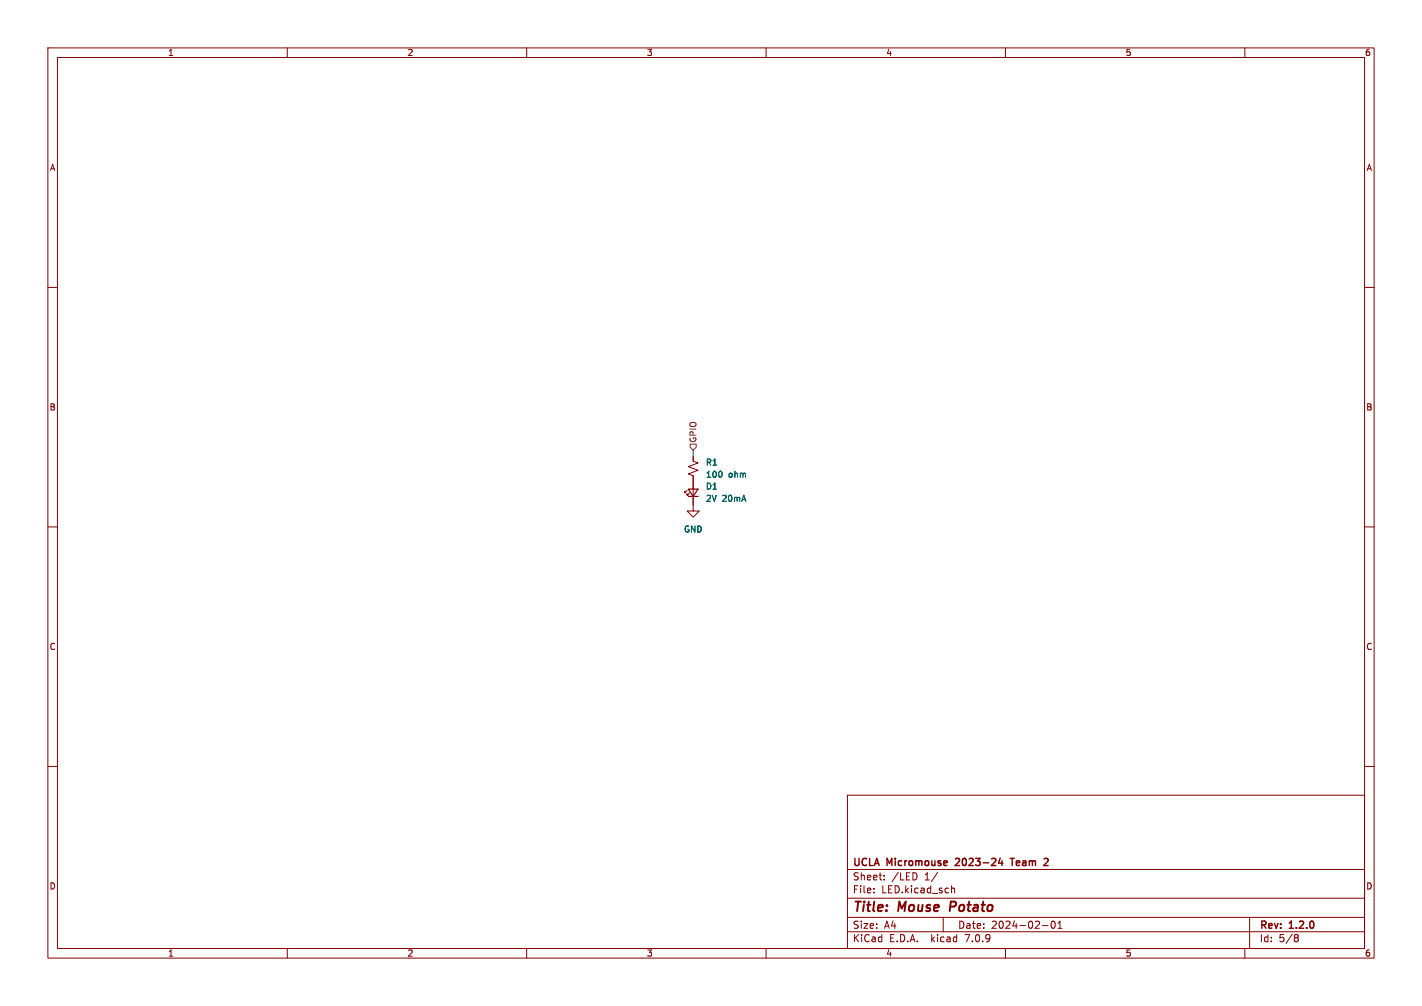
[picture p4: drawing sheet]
<svg xmlns="http://www.w3.org/2000/svg" width="297mm" height="210mm" viewBox="0 0 297 210" stroke-linecap="round" stroke-linejoin="round" font-family="sans-serif">
<g fill="none" stroke="#840000" stroke-width=".21">
<path d="M10 10h277v190h-277zM12 12h273v186h-273zM60 10v2M110 10v2M160 10v2M210 10v2M260 10v2M10 60h2M285 60h2M144.8 95.3v1l1 .3-2 .8 2 .8-2 .7 1 .4v7.4h1.2l-1.2 1.3-1.3-1.3h1.3M10 110h2M143.5 102.4l-.5 .5v-.3v.3h.3"/>
<path d="M144 102.9l-.5 .5v-.3v.3h.3M285 110h2M10 160h2M285 160h2M177 166h108v32h-108zM60 198v2M110 198v2M160 198v2M177 194.5h108M177 191.5h108M177 187.5h108M177 181.5h108"/>
<path d="M182.5 186.3v.1M182.5 185.5v.1M184.7 183.6v.1M184.7 182.8v.1M191.5 182.6v.7M195.8 182.1l-1.3 2M197 191.5v3M198.7 184.9v1.5M198.7 185.5l.3-.1 .3 .1 .1 .9M210 198v2M217.7 193.2h1.2M219.7 192.4l.2-.1a.8 .8 0 0 1 .5 .7 .8 .8 0 0 1-.5 .8l-.2-.1-.2-.5z"/>
<path d="M221 193.8h.8M221 192.7l.4-.4v1.5M260 198v2M261 191.5v6.5M270.6 195.1h.3l.3 .3-.3 .3M270.6 195.7h.3M270.9 195.7l.2 .2 .1 .4-.3 .3h-.3"/>
</g>
<path d="M198.6 188.2l-.3 2" fill="none" stroke="#840000" stroke-width=".4"/>
<path d="M199.6 179.3h.1M200.3 179.8l-.8 .9h.9M208.9 179.1l-.3 1.1h.9M209.3 179.7v1M211 179.2h.8M211.4 179.2v1.5M218.3 179.2l.5 .1 .1 .3-.9 1.1h.9" fill="none" stroke="#840000" stroke-width=".3"/>
<path d="M143.8 102.1h2l-1 1.5zM143.8 103.6h2" fill="none" stroke="#840000" stroke-width=".25"/>
<path d="M144.1 92.7h1.3v.6l-.6 .7-.7-.7z" fill="none" stroke="#725600" stroke-width=".21"/>
<path d="M144.8 94v1.3" fill="none" stroke="#009600" stroke-width=".21"/>
<g font-size="2.8" fill="#840000">
<text x="178" y="190.9">Title:</text>
<text x="187.7" y="190.9">Mouse</text>
<text x="199.2" y="190.9">Potato</text>
</g>
<g font-size="2.1" fill="#840000">
<text x="178" y="184">Sheet:</text>
<text x="178" y="181.2">UCLA</text>
<text x="185.3" y="181.2">Micromouse</text>
<text x="186.2" y="184">/LED</text>
<text x="193.2" y="184">1/</text>
<text x="200.3" y="181.2">2023-24</text>
<text x="212.4" y="181.2">Team</text>
<text x="178" y="186.7">File:</text>
<text x="184.1" y="186.7">LED.kicad_sch</text>
<text x="178" y="196.9">KiCad</text>
<text x="178" y="194.1">Size:</text>
<text x="184.7" y="194.1">A4</text>
<text x="185.7" y="196.9">E.D.A.</text>
<text x="194.6" y="196.9">kicad</text>
<text x="200" y="194.1">Date:</text>
<text x="201.8" y="196.9">7.0.9</text>
<text x="207" y="194.1">2024-02-01</text>
<text x="263" y="194.3">Rev:</text>
<text x="263" y="196.9">Id:</text>
<text x="267.1" y="196.9">5/8</text>
<text x="269.4" y="194.3">1.2.0</text>
</g>
<g font-size="1.8" fill="#840000">
<text x="35" y="11.9">1</text>
<text x="85" y="11.9">2</text>
<text x="135" y="11.9">3</text>
<text x="185" y="11.9">4</text>
<text x="235" y="11.9">5</text>
<text x="285" y="11.9">6</text>
<text x="10.3" y="35.9">A</text>
<text x="285.3" y="35.9">A</text>
<text x="10.3" y="85.9">B</text>
<text x="285.3" y="85.9">B</text>
<text x="10.3" y="135.9">C</text>
<text x="285.3" y="135.9">C</text>
<text x="10.3" y="185.9">D</text>
<text x="285.3" y="185.9">D</text>
<text x="35" y="199.9">1</text>
<text x="85" y="199.9">2</text>
<text x="135" y="199.9">3</text>
<text x="185" y="199.9">4</text>
<text x="235" y="199.9">5</text>
<text x="285" y="199.9">6</text>
</g>
<text font-size="1.8" fill="#725600" x="145.6" y="92.5" transform="rotate(-90 145.6 92.5)">GPIO</text>
<g font-size="1.8" fill="#006464">
<text x="147.3" y="97.4">R1</text>
<text x="147.3" y="99.9">100</text>
<text x="152.1" y="99.9">ohm</text>
<text x="147.3" y="102.4">D1</text>
<text x="147.3" y="104.9">2V</text>
<text x="150.8" y="104.9">20mA</text>
<text x="142.7" y="111.4">GND</text>
</g>
</svg>
